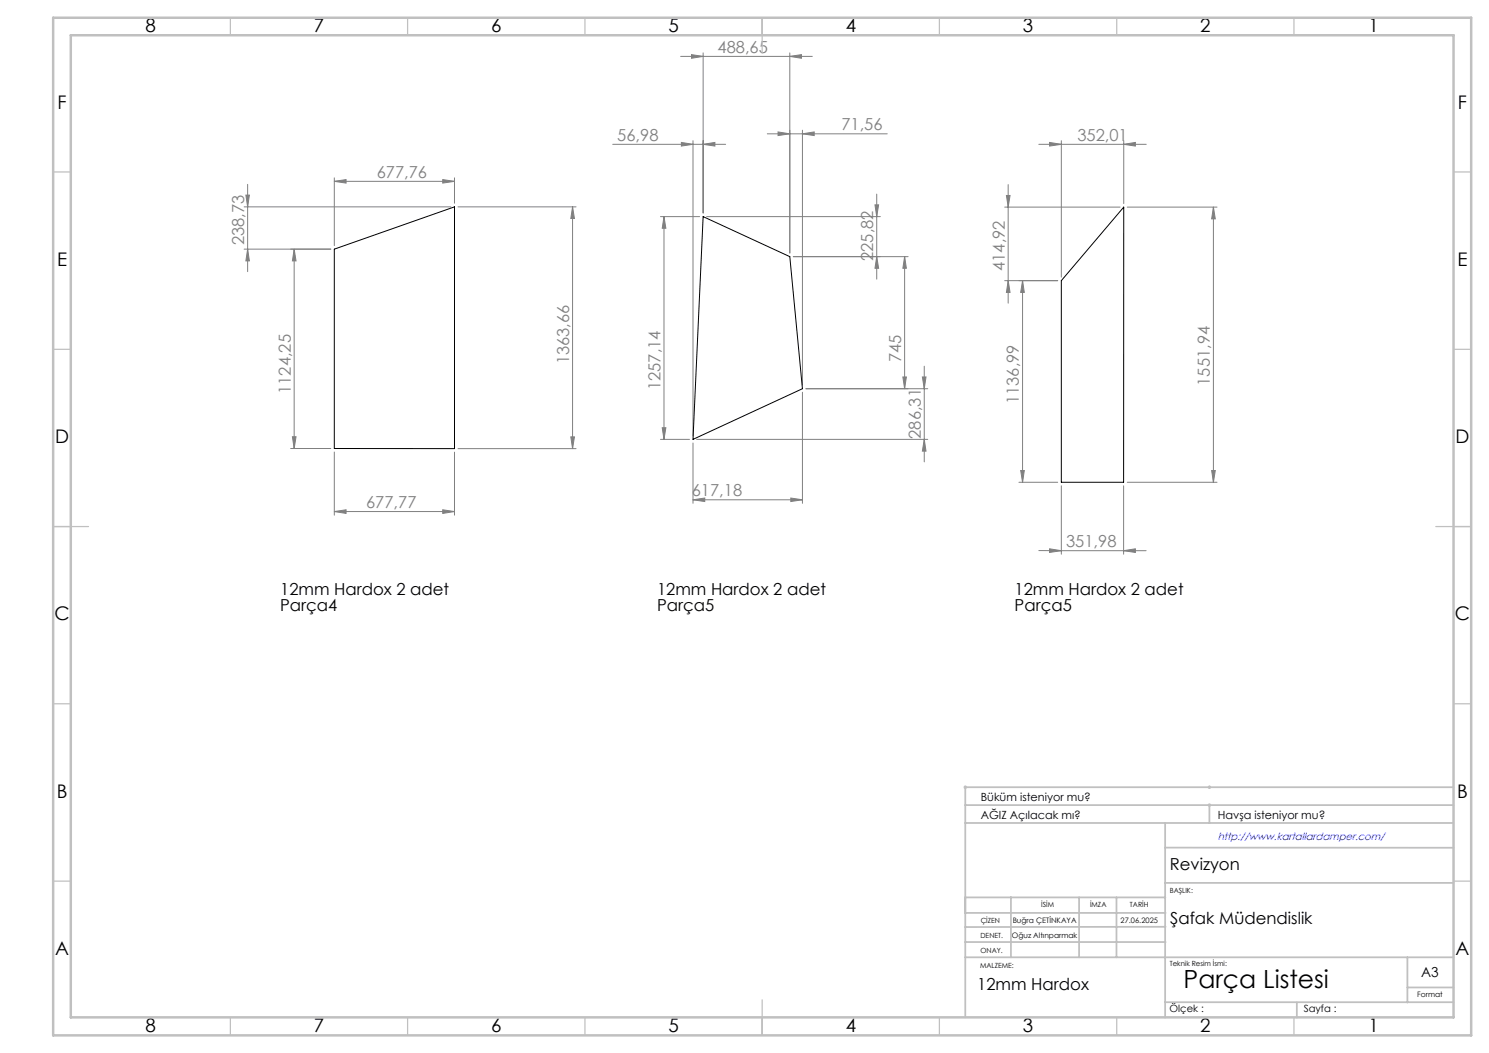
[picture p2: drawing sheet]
<svg xmlns="http://www.w3.org/2000/svg" width="420mm" height="297mm" viewBox="0 0 420 297" stroke-linecap="round" stroke-linejoin="round" font-family="sans-serif">
<path d="M271.8 222h1M271.9 221.7l.7 .7M272.3 221.5v1M272.6 221.7l-.7 .7M340.6 227.1h1M340.6 222h1M340.8 226.7l.7 .7M340.8 221.7l.7 .7M341.1 221.5v1M341.1 226.6v1M341.5 226.7l-.7 .7M341.5 221.7l-.7 .7" fill="none" stroke="#c0c0c0" stroke-width=".28"/>
<g fill="none" stroke="#808080" stroke-width=".28">
<path d="M192 15.9h37.1M195.1 15.4l3.2 .5-3.2 .5zM198.3 14.9v45.2M222.8 15.9l3.3-.5v1zM222.8 14.9v56.5M195.5 39.7v83.2M216.4 37.7h33.9M219.5 37.2l3.3 .5-3.3 .5zM226.3 37.7l3.4-.5v1zM226.3 36.7v71.9M299.4 39.7v38.5M317 39.7v17.7"/>
<path d="M68.9 58.3h58.3M69.4 55h.9l-.5 3.3zM69.8 52v24.6M94.3 51.1l3.3-.4v.9zM94.3 50.2v19.1M94.3 51.1h33.9M124.9 50.7l3.3 .4-3.3 .5zM128.2 50.2v7.1M129.2 58.3h33.3M161.5 58.3l.5 3.3h-1zM161.5 58.3v68.2M172.8 40.7h31.9"/>
<path d="M192.2 40.2l3.3 .5-3.3 .5zM198.3 40.7l3.3-.5v1zM246.8 57.8h1l-.5 3.3zM247.3 54.7v24M283.4 58.4h32.5M283.9 55.1h1l-.5 3.3zM284.4 52.1v33.4M293 40.7h30.3M296.1 40.2l3.3 .5-3.3 .5zM317 40.7l3.3-.5v1zM318 58.4h25.3M342.3 58.4v77.6"/>
<path d="M342.3 58.4l.5 3.3h-1zM68.9 70.3h24.4M69.8 70.3l.5 3.3h-.9zM83 70.3l.5 3.3h-1zM83 70.3v56.2M186.3 61.1h11M187.3 61.1l.5 3.3h-1zM187.3 61.1v62.8M199.3 61.1h49M223.8 72.4h32.4M247.3 72.4l.5 3.3h-1zM255.2 72.4v37.2"/>
<path d="M255.2 72.4l.5 3.3h-1zM283.4 79.2h14.9M284.4 79.2l.5 3.3h-1zM288.4 79.2l.5 3.3h-1zM288.4 79.2v56.8M226.3 110.6v31.4M227.3 109.6h34.4M254.7 106.3h1l-.5 3.3zM260.2 106.3h1l-.5 3.3zM260.7 103.3v27M82 126.5h11.3M82.5 123.2h1l-.5 3.3z"/>
<path d="M94.3 127.5v17.8M128.2 127.5v17.8M129.2 126.5h33.3M161 123.2h1l-.5 3.3zM186.3 123.9h8.2M186.8 120.6h1l-.5 3.3zM195.5 125v17M196.5 123.9h65.2M260.7 123.9l.5 3.3h-1zM287.4 136h10.9M287.9 132.7h1l-.5 3.3zM299.4 137v19.3"/>
<path d="M316.9 137v19.3M318 136h25.3M341.8 132.7h1l-.5 3.3zM94.3 144.3l3.3-.5v1zM94.3 144.3h33.9M124.9 143.8l3.3 .5-3.3 .5zM195.5 141l3.3-.5v1zM195.5 141h30.8M223.1 140.5l3.2 .5-3.2 .5zM293 155.3h6.4M296.1 154.8l3.3 .5-3.3 .5zM299.4 155.3h23.9"/>
<path d="M316.9 155.3l3.4-.5v1z"/>
</g>
<g fill="none" stroke="#c0c0c0" stroke-width=".35">
<path d="M65 5v5M115 5v5M165 5v5M215 5v10M265 5v5M315 5v5M365 5v5M15 48.5h5M410 48.5h5M15 98.5h5M410 98.5h5M15 148.5h10"/>
<path d="M405 148.5h10M15 198.5h5M410 198.5h5M15 248.5h5M410 248.5h5M65 287v5M115 287v5M165 287v5M215 282v10M265 287v5M315 287v5M365 287v5"/>
</g>
<g fill="none" stroke="#c0c0c0" stroke-width=".5">
<path d="M272.3 232.1h137.7M272.3 227.1h137.7M328.6 239.1h81.4M328.6 232.1v54.9M341.1 227.1v5M410 222h-137.7v64.9M272.3 253.1h56.4M272.3 257.5h56.5M285.2 253.1v16.9M304.4 253.1v16.9M314.9 253.1v16.9M328.6 249h81.4"/>
<path d="M272.3 265.7h56.5M272.3 270h137.7M328.8 261.4l-56.5 .1M397 270v12.8M397 278.5h13M328.6 282.7h81.4M365.8 282.8v4.2"/>
</g>
<path d="M15 5h400v287h-400zM20 9.9h390v277h-390z" fill="none" stroke="#c0c0c0" stroke-width=".7"/>
<g fill="#808080">
<path d="M316.9 155.3l3.4-.5v1zM296.1 154.8l3.3 .5-3.3 .5z"/>
<path d="M124.9 50.7l3.3 .4-3.3 .5zM94.3 51.1l3.3-.4v.9zM198.3 40.7l3.3-.5v1zM192.2 40.2l3.3 .5-3.3 .5zM222.8 15.9l3.3-.5v1zM195.1 15.4l3.2 .5-3.2 .5zM317 40.7l3.3-.5v1zM296.1 40.2l3.3 .5-3.3 .5z"/>
<path d="M94.3 144.3l3.3-.5v1zM124.9 143.8l3.3 .5-3.3 .5zM195.5 141l3.3-.5v1zM223.1 140.5l3.2 .5-3.2 .5zM219.5 37.2l3.3 .5-3.3 .5zM226.3 37.7l3.4-.5v1z"/>
<path d="M342.3 58.4l.5 3.3h-1zM341.8 132.7h1l-.5 3.3z"/>
<path d="M288.4 79.2l.5 3.3h-1zM287.9 132.7h1l-.5 3.3z"/>
<path d="M82.5 123.2h1l-.5 3.3zM83 70.3l.5 3.3h-1z"/>
<path d="M161.5 58.3l.5 3.3h-1zM161 123.2h1l-.5 3.3z"/>
<path d="M260.7 123.9l.5 3.3h-1zM260.2 106.3h1l-.5 3.3zM247.3 72.4l.5 3.3h-1zM246.8 57.8h1l-.5 3.3z"/>
<path d="M69.4 55h.9l-.5 3.3zM69.8 70.3l.5 3.3h-.9zM187.3 61.1l.5 3.3h-1zM186.8 120.6h1l-.5 3.3zM255.2 72.4l.5 3.3h-1zM254.7 106.3h1l-.5 3.3zM283.9 55.1h1l-.5 3.3zM284.4 79.2l.5 3.3h-1z"/>
</g>
<path d="M317 58.4l-.1 77.6h-17.5v-56.8zM94.3 70.3l33.9-12v68.2h-33.9zM198.3 61.1l24.5 11.3 3.5 37.2-30.8 14.3z" fill="none" stroke="#000" stroke-width=".28"/>
<text font-size="7.1" x="333.8" y="278.7">Parça Listesi</text>
<g font-size="5.3">
<text x="41" y="9">8</text>
<text x="88.5" y="9">7</text>
<text x="138.5" y="9">6</text>
<text x="188.5" y="9">5</text>
<text x="238.5" y="9">4</text>
<text x="288.5" y="9">3</text>
<text x="338.5" y="9">2</text>
<text x="386" y="9">1</text>
<text x="16.2" y="30.7">F</text>
<text x="411.2" y="30.7">F</text>
<text x="16.1" y="75">E</text>
<text x="411.1" y="75">E</text>
<text x="15.5" y="125">D</text>
<text x="410.5" y="125">D</text>
<text x="15.4" y="175">C</text>
<text x="410.4" y="175">C</text>
<text x="16" y="225">B</text>
<text x="411" y="225">B</text>
<text x="15.5" y="269.2">A</text>
<text x="410.5" y="269.2">A</text>
<text x="41" y="291">8</text>
<text x="88.5" y="291">7</text>
<text x="138.5" y="291">6</text>
<text x="188.5" y="291">5</text>
<text x="238.5" y="291">4</text>
<text x="288.5" y="291">3</text>
<text x="338.5" y="291">2</text>
<text x="386" y="291">1</text>
</g>
<g font-size="4.7" fill="#808080">
<text x="202.4" y="14.9">488,65</text>
<text x="174.1" y="39.7">56,98</text>
<text x="237.3" y="36.7">71,56</text>
<text x="303.9" y="39.7">352,01</text>
<text x="106.3" y="50.1">677,76</text>
<text x="68.9" y="69.2" transform="rotate(-90 68.9 69.2)">238,73</text>
<text x="246.3" y="73.6" transform="rotate(-90 246.3 73.6)">225,82</text>
<text x="283.4" y="76.4" transform="rotate(-90 283.4 76.4)">414,92</text>
<text x="160.5" y="102.7" transform="rotate(-90 160.5 102.7)">1363,66</text>
<text x="254.2" y="102.2" transform="rotate(-90 254.2 102.2)">745</text>
<text x="82" y="111.1" transform="rotate(-90 82 111.1)">1124,25</text>
<text x="186.3" y="110" transform="rotate(-90 186.3 110)">1257,14</text>
<text x="287.4" y="114" transform="rotate(-90 287.4 114)">1136,99</text>
<text x="341.3" y="108.8" transform="rotate(-90 341.3 108.8)">1551,94</text>
<text x="259.7" y="123.7" transform="rotate(-90 259.7 123.7)">286,31</text>
<text x="103.3" y="143.3">677,77</text>
<text x="195.1" y="139.9">617,18</text>
<text x="300.7" y="154.3">351,98</text>
</g>
<g font-size="4.7">
<text x="79" y="167.8">12mm Hardox 2 adet</text>
<text x="185.3" y="167.8">12mm Hardox 2 adet</text>
<text x="286.2" y="167.8">12mm Hardox 2 adet</text>
<text x="79" y="172.3">Parça4</text>
<text x="185.3" y="172.3">Parça5</text>
<text x="286.2" y="172.3">Parça5</text>
<text x="330" y="245.3">Revizyon</text>
<text x="330.1" y="260.7">Şafak Müdendislik</text>
<text x="275.7" y="279.2">12mm Hardox</text>
</g>
<text font-size="3.9" x="400.9" y="275.5">A3</text>
<g font-size="3.2">
<text x="276.6" y="226">Büküm isteniyor mu?</text>
<text x="276.6" y="230.9">AĞIZ Açılacak mı?</text>
<text x="343.5" y="230.9">Havşa isteniyor mu?</text>
</g>
<text font-size="2.9" fill="#00f" x="343.5" y="236.9">http://www.kartallardamper.com/</text>
<g font-size="2.8">
<text x="329.9" y="285.5">Ölçek :</text>
<text x="367.8" y="285.5">Sayfa :</text>
</g>
<g font-size="2.1">
<text x="285.6" y="260.3">Buğra ÇETİNKAYA</text>
<text x="316.1" y="260.3">27.06.2025</text>
<text x="285.4" y="264.6">Oğuz Altınparmak</text>
<text x="399.8" y="281.3">Format</text>
</g>
<g font-size="2">
<text x="330" y="251.9">BAŞLIK:</text>
<text x="293.7" y="255.9">İSİM</text>
<text x="307.5" y="255.9">İMZA</text>
<text x="318.7" y="255.9">TARİH</text>
<text x="276.6" y="260.3">ÇİZEN</text>
<text x="276.6" y="264.6">DENET.</text>
<text x="276.6" y="268.7">ONAY.</text>
<text x="276.4" y="272.9">MALZEME:</text>
<text x="330" y="272.5">Teknik Resim İsmi:</text>
</g>
</svg>
